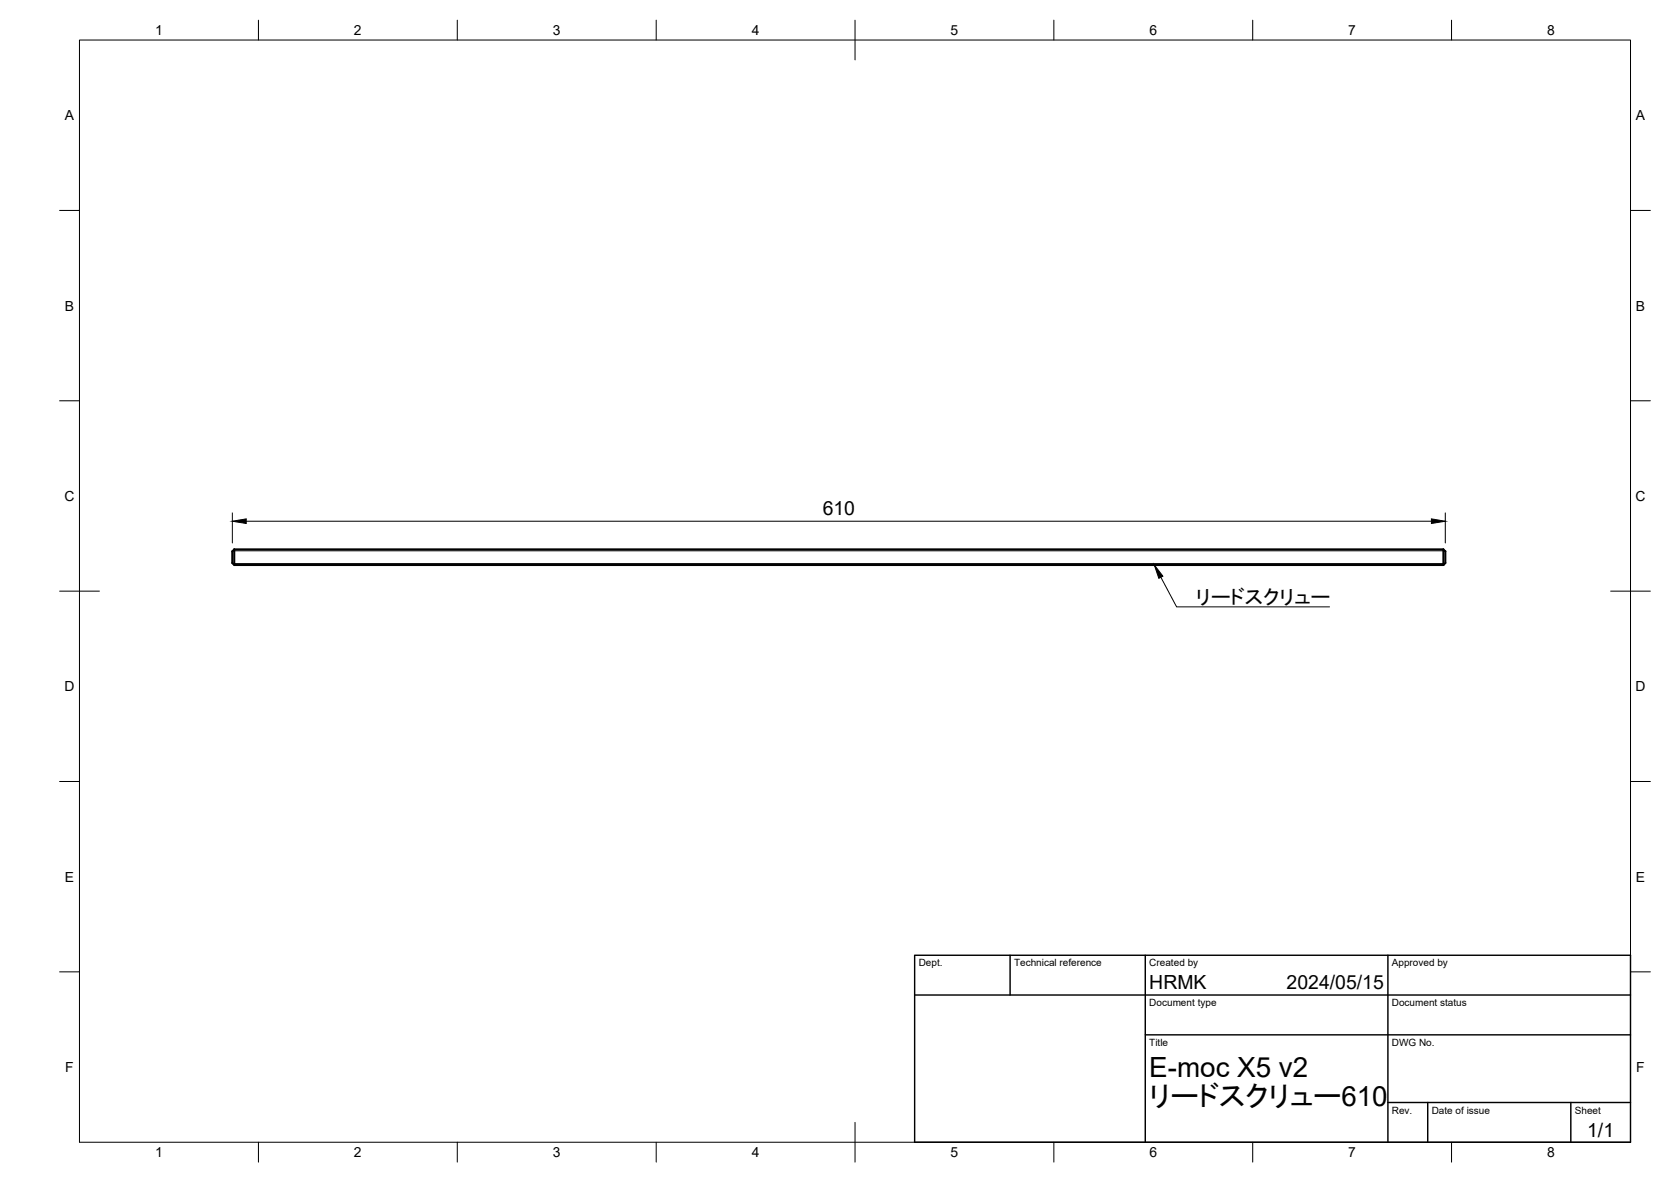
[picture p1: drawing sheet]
<svg xmlns="http://www.w3.org/2000/svg" width="420mm" height="297mm" viewBox="0 0 420 297" stroke-linecap="round" stroke-linejoin="round" font-family="sans-serif">
<!-- layer: Visible -->
<path d="M58.9 138.1v3.9M58.9 138.1l-.5 .5v2.9l.5 .5h304M58.9 138.1h304M362.9 138.1v3.9M362.9 138.1l.5 .5v2.9l-.5 .5" fill="none" stroke="#000" stroke-width=".51"/>
<!-- layer: Hidden Narrow -->
<path d="M58.5 138.4h.4M362.9 138.4h.4M58.5 141.6h.4M362.9 141.6h.4" fill="none" stroke="#000" stroke-width=".25"/>
<!-- layer: Visible Narrow -->
<path d="M58.9 138.4h304M58.9 141.6h304" fill="none" stroke="#000" stroke-width=".25"/>
<!-- layer: BORDER -->
<g fill="none" stroke="#000" stroke-width=".25">
<path d="M20 10.1h390v276.9h-390zM65 5.1v5M115 5.1v5M165 5.1v5M215 5.1v10M265 5.1v5M315 5.1v5M365 5.1v5M15 52.9h5M410 52.9h5M15 100.7h5M410 100.7h5"/>
<path d="M15 148.6h10M405 148.6h10M15 196.4h5M410 196.4h5M15 244.2h5M410 244.2h5M65 287v5M115 287v5M165 287v5M215 282.1v9.9M265 287v5M315 287v5"/>
<path d="M365 287v5"/>
</g>
<!-- layer: TITLEBLOCK -->
<path d="M230 240.1h180v46.9h-180zM230 250h180M254 240.1v9.9M288 240.1v46.9M349 240.1v46.9M288 260.1h122M349 277.1h61M359 277.1v9.9M395 277.1v9.9" fill="none" stroke="#000" stroke-width=".36"/>
<!-- layer: FD_Dimensions -->
<path d="M58.4 128.9v7.5M61.9 131h298M363.4 128.9v7.5" fill="none" stroke="#000" stroke-width=".25"/>
<path d="M58.4 131l3.5-.6v1.2zM359.9 130.4l3.5 .6-3.5 .6z" fill="#000" stroke="#000" stroke-width=".25"/>
<!-- layer: Hole Notes -->
<path d="M290.2 142l2.2 2.8-1 .5z" fill="#000" stroke="#000" stroke-width=".25"/>
<path d="M291.9 145.1l3.9 7.4h38.5" fill="none" stroke="#000" stroke-width=".25"/>
<text font-size="7.3" x="289" y="278.1">リードスクリュー610</text>
<text font-size="7" x="289" y="270.6">E-moc X5 v2</text>
<text font-size="5.1" x="300.7" y="151.8">リードスクリュー</text>
<g font-size="4.9">
<text x="206.9" y="129.5">610</text>
<text x="289" y="248.5">HRMK</text>
<text x="323.5" y="248.5">2024/05/15</text>
<text x="399.1" y="285.7">1/1</text>
</g>
<g font-size="3.5">
<text x="39" y="8.8">1</text>
<text x="89" y="8.8">2</text>
<text x="139" y="8.8">3</text>
<text x="189" y="8.8">4</text>
<text x="239" y="8.8">5</text>
<text x="289" y="8.8">6</text>
<text x="339" y="8.8">7</text>
<text x="389" y="8.8">8</text>
<text x="16.3" y="30.2">A</text>
<text x="411.3" y="30.2">A</text>
<text x="16.3" y="78">B</text>
<text x="411.3" y="78">B</text>
<text x="16.2" y="125.9">C</text>
<text x="411.2" y="125.9">C</text>
<text x="16.2" y="173.7">D</text>
<text x="411.2" y="173.7">D</text>
<text x="16.3" y="221.6">E</text>
<text x="411.3" y="221.6">E</text>
<text x="16.4" y="269.4">F</text>
<text x="411.4" y="269.4">F</text>
<text x="39" y="290.8">1</text>
<text x="89" y="290.8">2</text>
<text x="139" y="290.8">3</text>
<text x="189" y="290.8">4</text>
<text x="239" y="290.8">5</text>
<text x="289" y="290.8">6</text>
<text x="339" y="290.8">7</text>
<text x="389" y="290.8">8</text>
</g>
<g font-size="2.5">
<text x="231" y="242.9">Dept.</text>
<text x="255" y="242.9">Technical reference</text>
<text x="289" y="242.9">Created by</text>
<text x="350" y="242.9">Approved by</text>
<text x="289" y="252.8">Document type</text>
<text x="350" y="252.8">Document status</text>
<text x="289" y="262.9">Title</text>
<text x="350" y="262.9">DWG No.</text>
<text x="350" y="279.9">Rev.</text>
<text x="360" y="279.9">Date of issue</text>
<text x="396" y="279.9">Sheet</text>
</g>
</svg>
